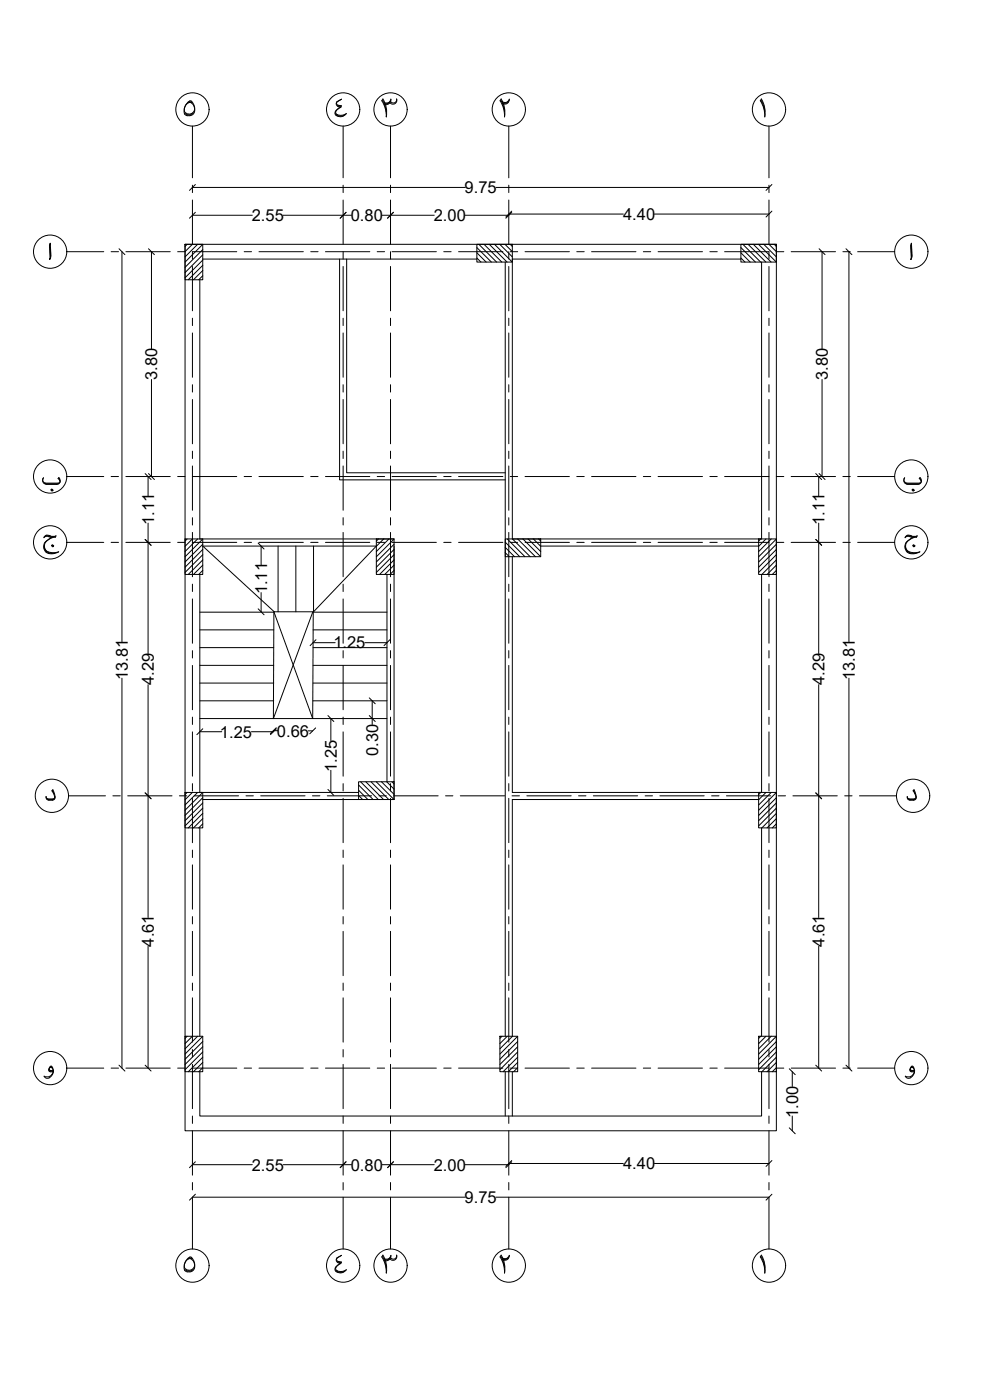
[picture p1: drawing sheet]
<svg xmlns="http://www.w3.org/2000/svg" width="841mm" height="1189mm" viewBox="0 0 841 1189" stroke-linecap="round" stroke-linejoin="round" font-family="sans-serif">
<!-- layer: 0 -->
<g fill="none" stroke="#000" stroke-width=".85">
<path d="M166 157l-5 5M655 157l-5 5M434 179l-5 5M655 179l-5 5M166 180l-5 5M294 180l-5 5M334 180l-5 5M434 180l-5 5M101 211l5 5M126 211l5 5M157 207h502v753h-502zM157 207h15v31h-15z"/>
<path d="M405 207h30v16h-30zM629 207h30v16h-30zM695 211l5 5M718 211l5 5M170 238v220h164M172 220h233M288 220v188h141M294 220v181h135M429 223v657M629 220h-194v238h211v-235M123 402l5 5M126 402l5 5"/>
<path d="M692 402l5 5M695 402l5 5M123 458l5 5M157 458h15v30h-15zM319 458h15v30h-15zM429 458h30v15h-30zM644 458h15v30h-15zM692 458l5 5M172 464h147M219 461l5 5M334 464v215h-162M435 473v200h211v-185"/>
<path d="M459 464h185M170 488v185h134M328 488v176M219 517l5 5M232 520h34l-1 90h-33zM268 543l-5 5M331 543l-5 5M313 593l5 5M172 619l-5 5M234 618l-5 5M235 619l-5 5M268 618l-5 5"/>
<path d="M278 608l5 5M313 608l5 5M123 673l5 5M157 673h15v30h-15zM278 670l5 5M304 664h30v15h-30zM644 673h15v30h-15zM644 679h-209v201M692 673l5 5M170 703v177M646 703v177M157 880h15v30h-15z"/>
<path d="M424 880h15v30h-15zM644 880h15v30h-15zM101 905l5 5M123 905l5 5M170 910v38h476v-38M429 910v38M435 910v38M670 908l5 5M692 905l5 5M718 905l5 5M670 958l5 5M166 987l-5 5"/>
<path d="M294 987l-5 5M334 987l-5 5M434 986l-5 5M434 987l-5 5M655 986l-5 5M166 1014l-5 5M655 1014l-5 5"/>
</g>
<!-- layer: hatch -->
<g fill="none" stroke="#000" stroke-width=".85">
<path d="M646 85l2 5 1 5M646 84l3 8v7l-1-7-3-6zM163 107v44M291 107v44M331 107v44M432 107v44M653 107v44M163 157v7M163 159h232M291 157v7M331 157v7M421 159h232"/>
<path d="M432 157v7M653 157v7M163 170v37l-6 7h-6M291 170v37M331 170v37M432 170v37M653 170v37l6 7h6M163 183h51M240 183h58M324 183h44M395 183h37M432 182h97"/>
<path d="M555 182h98M42 208l1 10M43 206v11l-1 3v-11zM57 214h31M94 214h7M103 214v331M107 214h37M129 214v82M159 207l-2 2M168 207l-11 11M172 208l-15 15M172 212l-15 15"/>
<path d="M172 216l-15 15M201 214h-38v6M207 214h6M220 214h37M264 214h6M276 214h38M291 214v6M320 214h6M331 214v6M333 214h37M377 214h6M389 214h38"/>
<path d="M405 210l12 13M405 215l8 8M405 219l3 4M406 207l15 16M411 207l15 16M415 207l15 16M420 207l15 16M424 207l11 11M429 207l6 7M432 214v6M433 207l2 2M433 214h6"/>
<path d="M446 214h37M489 214h7M502 214h38M546 214h6M558 214h38M602 214h7M615 214h38v6M629 210l12 13M629 215l8 8M629 219l3 4M630 207l16 16M635 207l15 16"/>
<path d="M639 207l15 16M644 207l15 16M648 207l11 11M657 207l2 2M671 214h38M698 214v82M715 214h7M720 214v331M728 214h31M773 208l1 10M773 206l1 11-1 3v-11zM163 226v38"/>
<path d="M172 221l-15 15M172 225l-12 13M172 230l-8 8M172 234l-3 4M291 226v38M331 226v38M432 226v38M653 226v38M163 270v6M291 270v6M331 270v6M432 270v6"/>
<path d="M653 270v6M163 283v37M291 283v37M331 283v37M432 283v37M653 283v37M129 322v83M163 327v6M163 339v38M291 327v6M291 339v38M331 327v6"/>
<path d="M331 339v38M432 327v6M432 339v38M653 327v6M653 339v38M698 322v83M163 383v6M163 396v37M291 383v6M291 396v37M331 383v6M331 396v37"/>
<path d="M432 383v6M432 396v37M653 383v6M653 396v37M57 405h31M94 405h7M107 405h37M126 405v16M151 405h6M163 405h38M207 405h6M220 405h37"/>
<path d="M264 405h6M276 405h38M320 405h6M333 405h37M377 405h6M389 405h38M433 405h6M446 405h37M489 405h7M502 405h38M546 405h6M558 405h38"/>
<path d="M602 405h7M615 405h38M659 405h6M671 405h38M695 405v16M715 405h7M728 405h31M163 440v6M291 440v6M331 440v6M432 440v6M653 440v6"/>
<path d="M38 455l2-1 2 1a6 6 0 0 0 6 0l-1 1a8 8 0 0 0-9 10 9 9 0 0 0 12 3 8 8 0 0 1-13-3 9 9 0 0 1 7-10h-2a3 3 0 0 0-5 1zM38 455h3l3 1h3M126 444v111M159 458l-2 1M163 458l-6 6M163 452v38M168 458l-11 10M172 458l-15 15M291 452v38M321 458l-2 1M326 458l-7 6M330 458l-11 10"/>
<path d="M331 452v38M334 458l-15 15M430 458l16 15M432 452v38M435 458l15 15M439 458l15 15M444 458l15 15M448 458l11 10M453 458l6 6M457 458l2 1M646 458l-2 1M650 458l-6 6"/>
<path d="M653 452v38M655 458l-11 10M659 458l-15 15M695 444v111M769 455h3l3 1h3M772 456h3a8 8 0 0 0-6 11 8 8 0 0 0 12 2h-5a7 7 0 0 1-7-3M772 456l-2-1-2 2a4 4 0 0 1 7-2h3v1a9 9 0 0 0-9 9v1M37 464a7 7 0 0 0 9 6M44 463h1l1 1h-1zM44 463l1 1M57 461h31M94 461h7"/>
<path d="M107 461h37M151 461h6M163 461h38M172 462l-15 15M172 467l-15 15M172 471l-15 15M172 475l-12 13M172 480l-8 8M172 464l61 56M207 461h6M220 461h37M222 464v16"/>
<path d="M236 464v56M251 464v56M264 461h6M266 464v56l53-56M276 461h38M320 461h6M333 461h37M334 462l-15 15M334 467l-15 15M334 471l-15 15M334 475l-12 13M334 480l-7 8"/>
<path d="M377 461h6M389 461h38M429 460l12 13M429 465l8 8M429 469l3 4M433 461h6M446 461h37M489 461h7M502 461h38M546 461h6M558 461h38M602 461h7"/>
<path d="M615 461h38M659 462l-15 15M659 467l-15 15M659 471l-15 15M659 475l-12 13M659 480l-8 8M659 461h6M671 461h38M715 461h7M728 461h31M768 464a7 7 0 0 0 9 6M775 463l1 1z"/>
<path d="M775 463l1 1M163 496v6M172 484l-3 4M291 496v6M331 496v6M334 484l-3 4M432 496v6M653 496v6M659 484l-4 4M163 509v37M170 520h62M222 503v17"/>
<path d="M232 520l33 90M265 520l-33 90M266 520h62M291 509v37M331 509v37M432 509v37M653 509v37M170 535h62M266 535h62M163 552v7M170 550h62M266 550h62"/>
<path d="M266 546h18M291 552v7M310 546h18M331 552v7M432 552v7M653 552v7M103 576v331M163 565v38M170 565h62M266 565h62M291 565v38M331 565v38"/>
<path d="M432 565v38M653 565v38M720 576v331M126 581v198M170 595h62M170 580h62M266 595h62M266 580h62M316 595v20M695 581v198M163 609v6M170 610h62"/>
<path d="M266 610h62M281 610v19M291 609v6M331 609v6M432 609v6M653 609v6M163 621v38M170 621h18M213 621h19M232 620h4M262 621h3M291 621v38"/>
<path d="M331 621v38M432 621v38M653 621v38M281 654v19M44 671l2 3M46 678l-1 1h-4l-1-1M47 677l-1 2-5 1-1-1-1-3 1 2h1M47 677l-2-6-1 1 2 3a2.2 2.2 0 0 1-1 3h-4M58 676h32M96 676h6M108 676h38M152 676h7"/>
<path d="M159 673l-2 2M163 673l-6 6M163 665v7M163 678v38M165 676h37M168 673l-11 11M172 673l-15 15M172 677l-15 15M209 676h6M221 676h38M265 676h6M278 676h37"/>
<path d="M291 665v7M291 678v38M304 667l13 12M304 671l8 8M304 676l4 3M306 664l15 15M310 664l15 15M315 664l15 15M319 664l15 15M322 676h6M324 664l10 11M328 664l6 6"/>
<path d="M331 665v7M331 678v38M333 664l1 2M334 676h38M378 676h6M391 676h37M432 665v7M432 678v38M435 676h6M447 676h38M491 676h6M504 676h37"/>
<path d="M547 676h7M560 676h38M604 676h6M616 676h38M646 673l-2 2M650 673l-6 6M653 665v7M653 678v38M655 673l-11 11M659 673l-15 15M659 677l-15 15M660 676h7"/>
<path d="M673 676h38M717 676h6M729 676h32M775 672l2 3a2.2 2.2 0 0 1-1 3h-5l-1-2v2l1 1 4 1 2-1a6 6 0 0 0-1-7v-1l-1 1M775 671l2 3M777 678l-1 1h-4l-2-1M172 682l-15 15M172 686l-15 15M172 691l-12 12M172 695l-8 8M172 700l-3 3M659 682l-15 15"/>
<path d="M659 686l-15 15M659 691l-12 12M659 695l-8 8M659 700l-4 3M163 722v6M163 734v38M291 722v6M291 734v38M331 722v6M331 734v38M432 722v6M432 734v38"/>
<path d="M653 722v6M653 734v38M163 778v7M291 778v7M331 778v7M432 778v7M653 778v7M163 791v38M291 791v38M331 791v38M432 791v38M653 791v38"/>
<path d="M126 804v103M695 804v103M163 835v6M291 835v6M331 835v6M432 835v6M653 835v6M163 847v38M291 847v38M331 847v38M432 847v38M653 847v38"/>
<path d="M159 880l-2 2M163 880l-6 6M168 880l-11 11M426 880l-2 2M431 880l-7 6M435 880l-11 11M646 880l-2 2M650 880l-6 6M655 880l-11 11M163 891v7M172 880l-15 15M172 884l-15 16"/>
<path d="M172 889l-15 15M172 893l-15 15M172 898l-12 12M291 891v7M331 891v7M432 891v7M439 880l-15 15M439 884l-15 16M439 889l-15 15M439 893l-15 15M439 898l-12 12M653 891v7"/>
<path d="M659 880l-15 15M659 884l-15 16M659 889l-15 15M659 893l-15 15M659 898l-12 12M57 907h31M94 907h7M107 907h37M151 907h6M163 904v37M163 907h38M172 902l-8 8"/>
<path d="M172 907l-3 3M207 907h6M220 907h37M264 907h6M276 907h38M291 904v37M320 907h6M331 904v37M333 907h37M377 907h6M389 907h38M432 904v37"/>
<path d="M433 907h6M439 902l-8 8M439 907l-3 3M446 907h37M489 907h7M502 907h38M546 907h6M558 907h38M602 907h7M615 907h38M653 904v37M659 902l-8 8"/>
<path d="M659 907l-4 3M659 907h6M671 907h38M672 910v13M715 907h7M728 907h31M163 948v6M291 948v6M331 948v6M432 948v6M653 948v6M672 948v12"/>
<path d="M163 960v38M291 960v38M331 960v38M432 960v38M653 960v38M163 989h51M240 989h58M324 989h44M395 989h37M432 988h97M555 988h98M163 1004v6"/>
<path d="M291 1004v6M291 1017v44M331 1004v6M331 1017v44M395 1017h-232v44M421 1017h232v44M432 1004v6M432 1017v44M653 1004v6M646 1067l2 5 1 5M649 1081v-8l-3-7-1 1 3 7 1 7"/>
<circle cx="653" cy="93" r="14"/>
<circle cx="43" cy="214" r="14"/>
<circle cx="773" cy="214" r="14"/>
<circle cx="43" cy="405" r="14"/>
<circle cx="773" cy="405" r="14"/>
<circle cx="43" cy="461" r="14"/>
<circle cx="773" cy="461" r="14"/>
<circle cx="44" cy="676" r="14"/>
<circle cx="775" cy="676" r="14"/>
<circle cx="43" cy="907" r="14"/>
<circle cx="773" cy="907" r="14"/>
<circle cx="653" cy="1075" r="14"/>
</g>
<g font-size="62.6">
<text x="280" y="123">3</text>
<text x="381" y="123">2</text>
<text x="280" y="1105">3</text>
<text x="381" y="1105">2</text>
</g>
<g font-size="29.1">
<text x="144" y="105">5</text>
<text x="144" y="1087">5</text>
</g>
<g font-size="20.7">
<text x="30" y="918">,</text>
<text x="761" y="918">,</text>
</g>
<g font-size="19">
<text x="35" y="418">F</text>
<text x="766" y="418">F</text>
</g>
<g font-size="14">
<text x="394" y="164">9.75</text>
<text x="214" y="188">2.55</text>
<text x="298" y="188">0.80</text>
<text x="368" y="188">2.00</text>
<text x="529" y="187">4.40</text>
<text x="133" y="323" transform="rotate(-90 133 323)">3.80</text>
<text x="703" y="323" transform="rotate(-90 703 323)">3.80</text>
<text x="131" y="446" transform="rotate(-90 131 446)">1.11</text>
<text x="700" y="446" transform="rotate(-90 700 446)">1.11</text>
<text x="227" y="505" transform="rotate(-90 227 505)">1.11</text>
<text x="283" y="551">1.25</text>
<text x="108" y="577" transform="rotate(-90 108 577)">13.81</text>
<text x="131" y="582" transform="rotate(-90 131 582)">4.29</text>
<text x="700" y="582" transform="rotate(-90 700 582)">4.29</text>
<text x="725" y="577" transform="rotate(-90 725 577)">13.81</text>
<text x="187" y="626">1.25</text>
<text x="235" y="625">0.66</text>
<text x="321" y="642" transform="rotate(-90 321 642)">0.30</text>
<text x="286" y="656" transform="rotate(-90 286 656)">1.25</text>
<text x="131" y="804" transform="rotate(-90 131 804)">4.61</text>
<text x="700" y="804" transform="rotate(-90 700 804)">4.61</text>
<text x="677" y="949" transform="rotate(-90 677 949)">1.00</text>
<text x="214" y="994">2.55</text>
<text x="298" y="994">0.80</text>
<text x="368" y="994">2.00</text>
<text x="529" y="993">4.40</text>
<text x="394" y="1022">9.75</text>
</g>
</svg>
